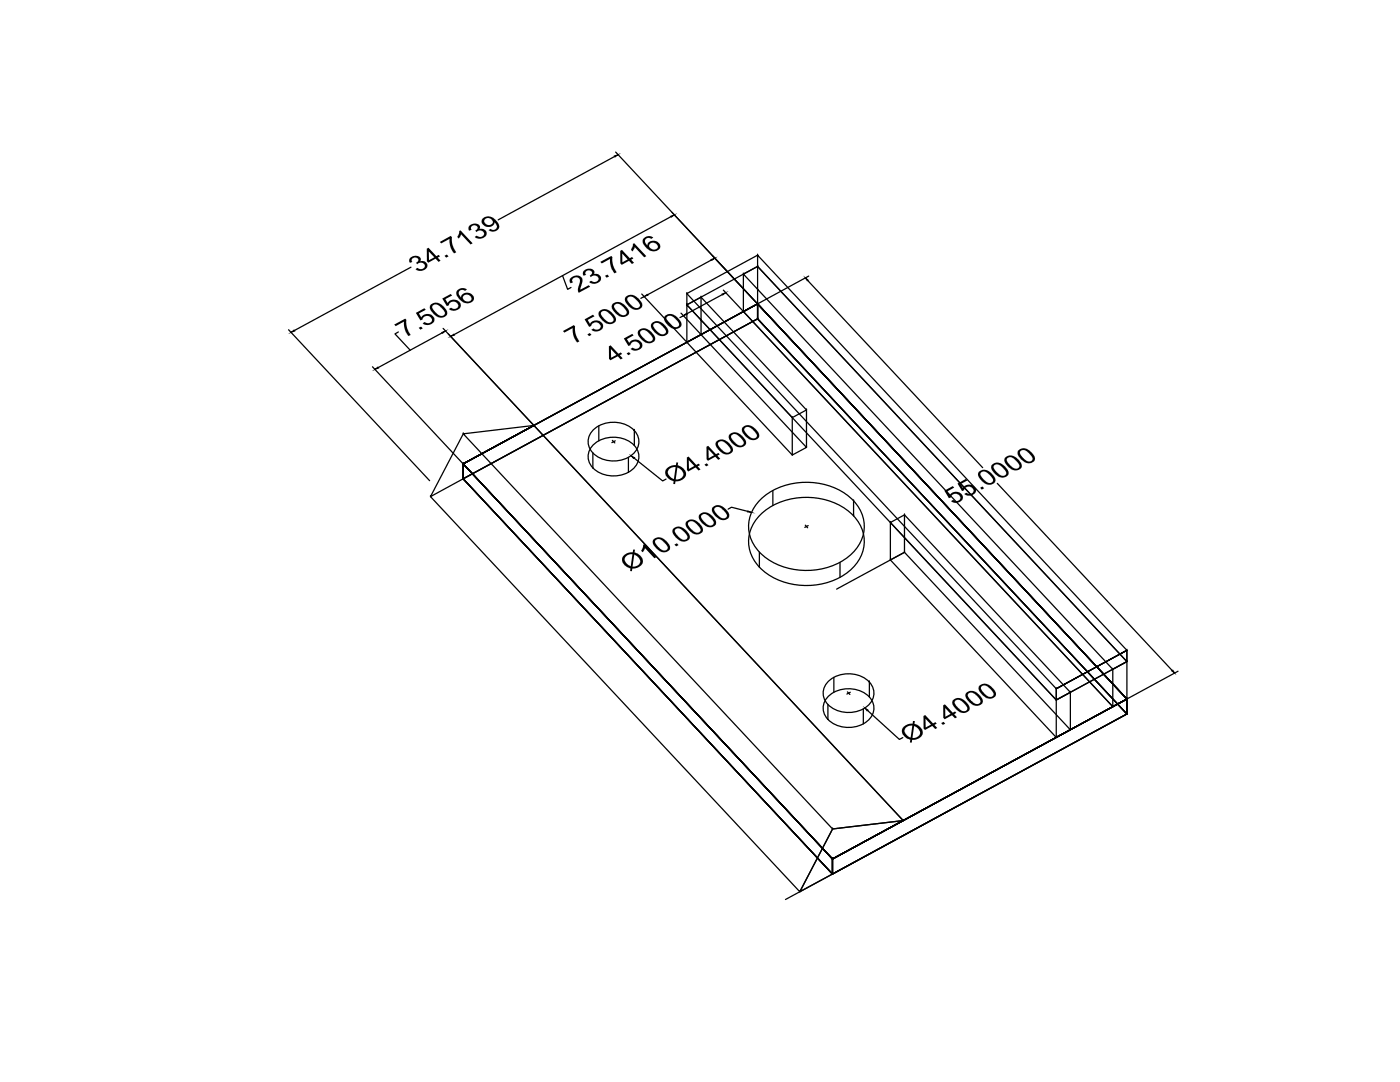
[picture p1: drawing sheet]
<svg xmlns="http://www.w3.org/2000/svg" width="279mm" height="216mm" viewBox="0 0 279 216" stroke-linecap="round" stroke-linejoin="round" font-family="sans-serif">
<!-- layer: 0 -->
<g fill="none" stroke="#000" stroke-width=".25">
<path d="M122.7 31.2l-23.3 12.7M122.9 30.3l28.1 30.2M82 53.3l-23.2 12.6M128.1 58.7l8.8 9.4M133.9 43.2l-43.3 23.6M137.1 58.6v2.2l73.7 78.9 14.1-7.7-73.7-78.8-14.1 7.6 2.8-1.5v7.5l-2.8 1.5v-7.5l21 22.5M137.1 58.6h.1M139.9 59.3l21.1 22.5v7.5M139.9 59.3h.1M142 51.9l-12.8 6.9M144.2 58.8l-7.1 3.8M144.4 57.9l3.8 4.1"/>
<path d="M148.4 54.7l2.8-1.5v7.4l-2.8 1.6v-7.5l73.7 78.9M148.4 54.7h.1M151.2 53.2l73.7 78.8v7.5M151.2 53.2h.1M151.2 50.9l-14.1 7.7 73.7 78.8 14.1-7.6-14.1 7.6v2.3l14.1-7.7v-2.2l-73.7-78.9v2.3M151.2 50.9h.1M161.2 56l34.9 37.3M161.4 55.1l-10 5.4M57.6 65.8l28.1 30.1M74.3 73.2l18 19.2M79.5 66.2l-.7 .4 3.1 3.3M88.2 66.4l-12.7 6.9"/>
<path d="M88.4 65.5l18 19.2M135.9 62.5l3.8 4.1M139.9 66.8l21.1 22.5-2.9 1.5-21-22.5M139.9 66.8h.1M148.4 62.2h.1M148.4 62.2l-8.5 4.6M151.2 60.6l73.7 78.9-2.8 1.5-73.7-78.8M151.2 60.6h.1M151.2 60.6l73.7 78.9v3l-73.7-78.9zM151.2 63.6h.1M151.2 60.6l-58.8 32 73.7 78.8 58.8-31.9M151.2 63.6v-3l73.7 78.9v3"/>
<path d="M85.9 99.1l6.5-3.6 73.7 78.9M85.9 99.1h.1M92.4 92.6l73.7 78.8 58.8-31.9-73.7-78.9-2.8 1.6 73.7 78.8M92.4 92.6l14.2-7.7-14.2 7.7 14.2-7.7 73.7 78.8M92.4 92.6l73.7 78.8v3l-73.7-78.9zM92.4 92.6h.1M92.4 95.5h.1M92.4 92.6l58.8-32v3l-58.8 31.9zM92.4 95.5l58.8-31.9 73.7 78.9-58.8 31.9zM92.4 92.6l58.8-32 73.7 78.9-58.8 31.9zM92.4 95.5v-2.9l73.7 78.8M92.4 92.6v2.9"/>
<path d="M92.5 86.6l-6.6 12.5 73.7 78.8 6.6-12.5M92.5 86.6h.1M106.6 84.9l-14.1 1.7 73.7 78.8 14.1-1.7-73.7-78.8-14.2 7.7M106.6 84.9h.1M118.2 86a5.9 5.9 0 0 1 8.8 .5 3.4 3.4 0 0 1-1.6 4.8 5.9 5.9 0 0 1-7.6-1.5 3.1 3.1 0 0 1 .4-3.8zM118.2 88.9a5.9 5.9 0 0 1 8.8 .6 3.4 3.4 0 0 1-1.6 4.8 5.9 5.9 0 0 1-7.6-1.6 3.1 3.1 0 0 1 .4-3.8zM118.3 90.4v3M119.5 85v3M122.2 87.9l.5 .5M122.8 88l-.7 .3M125.4 91.3v3M126.5 91.4l5.7 4.6 .7-.4"/>
<path d="M126.6 88.9h.1M126.6 85.9h.1M126.6 85.9v3M152.1 99.3a13.9 13.9 0 0 1 18.2 .6 7.2 7.2 0 0 1-.5 10.8 13.9 13.9 0 0 1-18.3-.6 7.2 7.2 0 0 1 .6-10.8zM154.2 97.9v3M158.1 90.8h.1M158.1 83.3h.1M161 81.8l-2.9 1.5v7.5M161 89.3h.1M161 81.8h.1M170.3 99.9h.1M170.3 99.9v3"/>
<path d="M199 96.4l34.9 37.4M145.3 101.6l.7-.4 3.2 .8M151.6 110.2v2.9M152.1 102.4a13.9 13.9 0 0 1 18.2 .5 7.2 7.2 0 0 1-.5 10.8 13.9 13.9 0 0 1-18.3-.6 7.2 7.2 0 0 1 .6-10.7zM160.7 104.8l.5 .5M161.3 104.9l-.7 .3M167.6 112.2v3M170.3 102.9h.1M177.7 104.3l2.8-1.6v7.5l-2.8 1.5v-7.4l33.1 35.4M177.7 111.7h.1M177.7 104.3h.1M180.5 102.7l33.1 35.4v7.5"/>
<path d="M180.5 110.2l33.1 35.4-2.8 1.5-33.1-35.4M180.5 110.2h.1M180.5 102.7h.1M180.5 110.2l-13.5 7.4M165.1 136.1a5.9 5.9 0 0 1 8.8 .6 3.4 3.4 0 0 1-1.6 4.8 5.9 5.9 0 0 1-7.5-1.6 3.1 3.1 0 0 1 .3-3.8zM165.1 139.1a5.9 5.9 0 0 1 8.8 .6 3.4 3.4 0 0 1-1.6 4.7 5.9 5.9 0 0 1-7.5-1.5 3.1 3.1 0 0 1 .3-3.8zM166.4 135.2v2.9M169.1 138.1l.5 .5M169.7 138.1l-.7 .4M173.5 139.1h.1M173.5 136.1h.1M173.5 136.1v3"/>
<path d="M210.8 139.7h.1M210.8 137.4h.1M213.6 138.1l-2.8 1.6v7.4M213.6 138.1h.1M222.1 133.6h.1M224.9 139.5l-58.8 31.9 58.8-31.9M224.9 132l-2.8 1.6v7.4M224.9 139.5h.1M224.9 132h.1M224.9 132v-2.2l-14.1 7.6v2.3M224.9 129.8h.1M235.1 133.9l-10 5.5"/>
<path d="M165.2 140.6v2.9M172.3 141.5v3M173.1 141.8l6.4 5.7 .7-.3M195.5 158.4l-38.7 21.1M210.8 147.1h.1M213.6 145.6h.1M222.1 141h.1M224.9 142.5h.1M159.6 177.9h.1M166.1 174.4h.1M166.1 171.4l58.8-31.9v3l-58.8 31.9zM166.1 171.4h.1"/>
<path d="M166.1 171.4v3M166.2 165.4h.1M180.3 163.7l-14.1 1.7M180.3 163.7l-14.2 7.7v3l-6.5 3.5 6.6-12.5M180.3 163.7h.1"/>
</g>
<path d="M122.6 31.1l.8-.2-.7 .4zM133.8 43.2l.8-.3-.6 .4zM141.9 51.8l.8-.3-.6 .5zM144.1 58.7l.7-.3-.5 .5zM160.7 55.4l.6 .5-.2 .1zM58.1 66.3l.6-.4 .1 .1zM74.8 73.7l.6-.4 .2 .1zM126 90.9l.6 .4-.2 .2zM149.3 102l.7 .2-.8-.1zM233.8 133.9l.3-.2 .3 .6zM172.6 141.3l.6 .4-.2 .1z" fill="#000" stroke="#000" stroke-width=".2"/>
<g font-size="5.5">
<text x="83.4" y="54.5" transform="rotate(-28 83.4 54.5)">34.7139</text>
<text x="115.4" y="58.5" transform="rotate(-28 115.4 58.5)">23.7416</text>
<text x="80.8" y="67.4" transform="rotate(-29 80.8 67.4)">7.5056</text>
<text x="114.5" y="68.7" transform="rotate(-29 114.5 68.7)">7.5000</text>
<text x="122.3" y="72.6" transform="rotate(-29 122.3 72.6)">4.5000</text>
<text x="134.2" y="96.7" transform="rotate(-29 134.2 96.7)">Ø4.4000</text>
<text x="190.2" y="100.8" transform="rotate(-29 190.2 100.8)">55.0000</text>
<text x="125.6" y="114.1" transform="rotate(-28 125.6 114.1)">Ø10.0000</text>
<text x="181.4" y="148.3" transform="rotate(-29 181.4 148.3)">Ø4.4000</text>
</g>
</svg>
